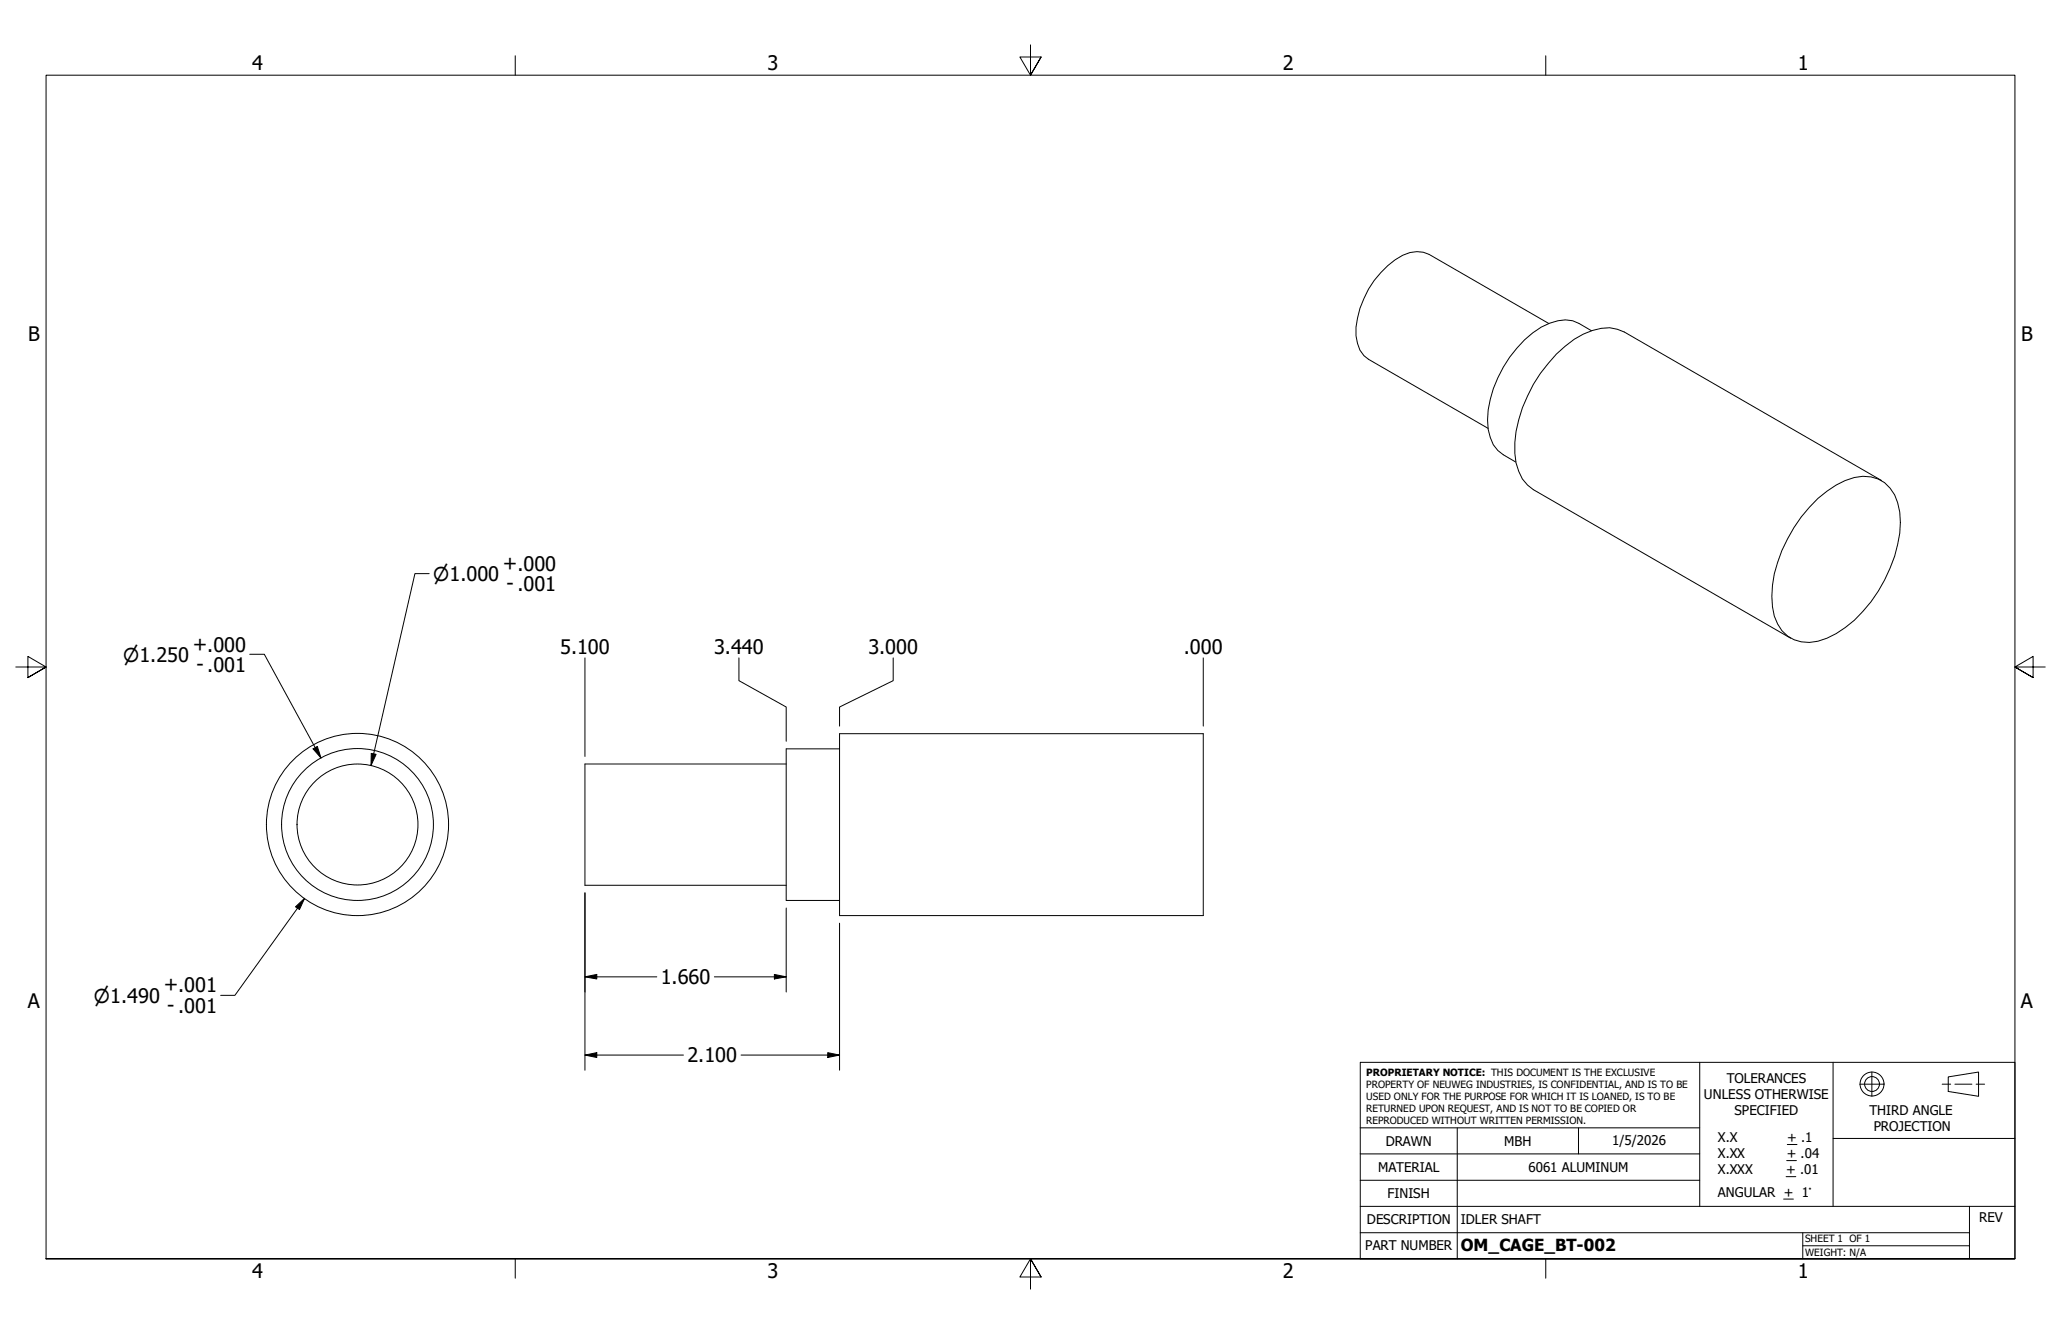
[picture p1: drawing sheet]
<svg xmlns="http://www.w3.org/2000/svg" width="432mm" height="279mm" viewBox="0 0 432 279" stroke-linecap="round" stroke-linejoin="round" font-family="sans-serif">
<!-- layer: Visible (ANSI) -->
<g fill="none" stroke="#000" stroke-width=".21">
<path d="M324.5 67.8l-25.1-14.5a6.1 6.1 0 0 0-5.5 .2 19.3 19.3 0 0 0-9.8 16.9 6 6 0 0 0 2.6 4.8l25.1 14.5M333.4 69.3l-2.6-1.5a6.8 6.8 0 0 0-6.1-.1 21.7 21.7 0 0 0-10.9 11.4 20.7 20.7 0 0 0-2 10.8 6.9 6.9 0 0 0 3.2 5.3l2.6 1.6M380.9 104.4a16.9 16.9 0 0 1 9.4-4.6 7 7 0 0 1 7.3 5.5 20.7 20.7 0 0 1-1.6 13.7 27.4 27.4 0 0 1-13.2 14.7 7.8 7.8 0 0 1-9.5-1.6 10.7 10.7 0 0 1-2.1-7.2 29.8 29.8 0 0 1 9.7-20.5zM394.2 100.6l-53.9-31.1a7.8 7.8 0 0 0-6.7-.3 23.4 23.4 0 0 0-10.9 9 28.2 28.2 0 0 0-5.3 16.7 10.2 10.2 0 0 0 2.6 6.7l1.2 1 54 31.1M175.9 156.8h-11.2v31.8h11.2M175.9 153.7h76.2v38.1h-76.2zM164.7 160h-42.1v25.4h42.1"/>
<circle cx="74.9" cy="172.7" r="12.7"/>
<circle cx="74.9" cy="172.7" r="15.9"/>
<circle cx="74.9" cy="172.7" r="19.1"/>
</g>
<!-- layer: Border (ANSI) -->
<path d="M107.9 11.7v4M215.9 9.4v6.3l-2.2-3.8h4.4l-2.2 3.8 2.2-3.8M323.8 11.7v4M3.3 139.7h6.4l-3.9-2.2v4.4l3.9-2.2-3.9 2.2M428.5 139.7h-6.4l3.9-2.2v4.4l-3.9-2.2 3.9 2.2M9.7 263.7v-248h412.4v248h-412.4h412.4M107.9 263.7v4M218.1 267.5l-2.2-3.8 2.2 3.8h-4.4l2.2-3.8v6.3M323.8 263.7v4" fill="none" stroke="#000" stroke-width=".21"/>
<!-- layer: Title (ANSI) -->
<g fill="none" stroke="#000" stroke-width=".21">
<path d="M285 222.5h137.1v41.2h-137.1zM285 236.2h71.1M305.3 236.2v27.5M330.7 236.2v5.5M356.1 222.5v30.2M374.5 239.7h2M384 222.5v15.9M389.6 227.1h5.1M392.2 224.5v5.1M406.9 227.1h1.8M408.2 225.6l6.3-1.1v5.1l-6.3-1zM409.6 227.1h3.5"/>
<path d="M414 227.1h1.8M422.1 238.4h-38.1v14.3M285 258.2h127.6M285 252.7h137.1M285 247.2h71.1M285 241.7h71.1M373.7 251.1h2M374.2 246.4h2M374.3 243.1h2.1M377.7 258.2v5.5M412.6 252.7v11M377.7 260.9h34.9"/>
<circle cx="392.2" cy="227" r="2.51"/>
<circle cx="392.2" cy="227" r="1.56"/>
</g>
<!-- layer: Dimension (ANSI) -->
<g fill="none" stroke="#000" stroke-width=".21">
<path d="M52.3 137h3.1l11.8 21.8M89.9 120.1h-3l-9.2 40.2M122.6 137.8v20.6M154.8 137.8v4.8l9.9 5.5v7.2M187.1 137.8v4.8l-11.2 5.5v4M252.1 137.8v14.3M65.6 156.8l.9-.5 .7 2.5zM77.8 157.8l1 .2-1.1 2.3zM61.9 189.9l1.9-1.7-1.1 2.3zM63.8 188.2l-14.6 20.3h-3M122.6 187v37.2M164.7 190.2v17.6"/>
<path d="M175.9 193.4v30.8M122.6 204.6l2.4-.5v.9zM122.6 204.6h15M149.7 204.6h15M162.2 204.1l2.5 .5-2.5 .4zM122.6 221l2.4-.5v1zM122.6 221h20.6M155.3 221h20.6M173.4 220.5l2.5 .5-2.5 .5z"/>
</g>
<path d="M65.6 156.8l.9-.5 .7 2.5zM77.8 157.8l1 .2-1.1 2.3zM61.9 189.9l1.9-1.7-1.1 2.3zM122.6 204.6l2.4-.5v.9zM162.2 204.1l2.5 .5-2.5 .4zM122.6 221l2.4-.5v1zM173.4 220.5l2.5 .5-2.5 .5z" fill="#000"/>
<g font-size="4.2">
<text x="52.8" y="14.7">4</text>
<text x="160.8" y="14.7">3</text>
<text x="268.7" y="14.7">2</text>
<text x="376.7" y="14.7">1</text>
<text x="5.9" y="71.4">B</text>
<text x="423.5" y="71.4">B</text>
<text x="105.3" y="119.4">+.000</text>
<text x="106.1" y="123.6">- .001</text>
<text x="40.4" y="136.3">+.000</text>
<text x="117.3" y="136.9">5.100</text>
<text x="149.6" y="136.9">3.440</text>
<text x="181.9" y="136.9">3.000</text>
<text x="248" y="136.9">.000</text>
<text x="41.1" y="140.5">- .001</text>
<text x="34.3" y="207.6">+.001</text>
<text x="138.4" y="206.1">1.660</text>
<text x="5.8" y="211.1">A</text>
<text x="35.1" y="211.9">- .001</text>
<text x="423.4" y="211.1">A</text>
<text x="144" y="222.5">2.100</text>
<text x="52.8" y="267.7">4</text>
<text x="160.8" y="267.7">3</text>
<text x="268.7" y="267.7">2</text>
<text x="376.7" y="267.7">1</text>
</g>
<g font-size="3.9">
<text x="90.7" y="121.7">⌀1.000</text>
<text x="25.8" y="138.6">⌀1.250</text>
<text x="19.7" y="210">⌀1.490</text>
</g>
<text font-size="3.5" x="306.1" y="262">OM_CAGE_BT-002</text>
<g font-size="2.8">
<text x="361.8" y="226.9">TOLERANCES</text>
<text x="357" y="230.3">UNLESS OTHERWISE</text>
<text x="363.4" y="233.6">SPECIFIED</text>
<text x="391.7" y="233.5">THIRD ANGLE</text>
<text x="290.3" y="240">DRAWN</text>
<text x="315.2" y="240">MBH</text>
<text x="337.8" y="239.8">1/5/2026</text>
<text x="359.9" y="239.3">X.X</text>
<text x="374.5" y="239.3">+ .1</text>
<text x="392.6" y="236.8">PROJECTION</text>
<text x="288.7" y="245.5">MATERIAL</text>
<text x="320.2" y="245.5">6061 ALUMINUM</text>
<text x="359.9" y="242.6">X.XX</text>
<text x="359.9" y="245.9">X.XXX</text>
<text x="374.2" y="245.9">+ .01</text>
<text x="374.3" y="242.6">+ .04</text>
<text x="290.7" y="251">FINISH</text>
<text x="359.9" y="250.7">ANGULAR + 1°</text>
<text x="286.4" y="256.4">DESCRIPTION</text>
<text x="306.1" y="256.3">IDLER SHAFT</text>
<text x="414.7" y="256">REV</text>
<text x="286" y="261.9">PART NUMBER</text>
</g>
<g font-size="2.1">
<text x="286.3" y="225.4">PROPRIETARY NOTICE: THIS DOCUMENT IS THE EXCLUSIVE</text>
<text x="286.3" y="227.8">PROPERTY OF NEUWEG INDUSTRIES, IS CONFIDENTIAL, AND IS TO BE</text>
<text x="286.3" y="230.4">USED ONLY FOR THE PURPOSE FOR WHICH IT IS LOANED, IS TO BE</text>
<text x="286.3" y="232.9">RETURNED UPON REQUEST, AND IS NOT TO BE COPIED OR</text>
<text x="286.3" y="235.4">REPRODUCED WITHOUT WRITTEN PERMISSION.</text>
<text x="378.2" y="260.2">SHEET 1 OF 1</text>
<text x="378.2" y="263">WEIGHT: N/A</text>
</g>
</svg>
